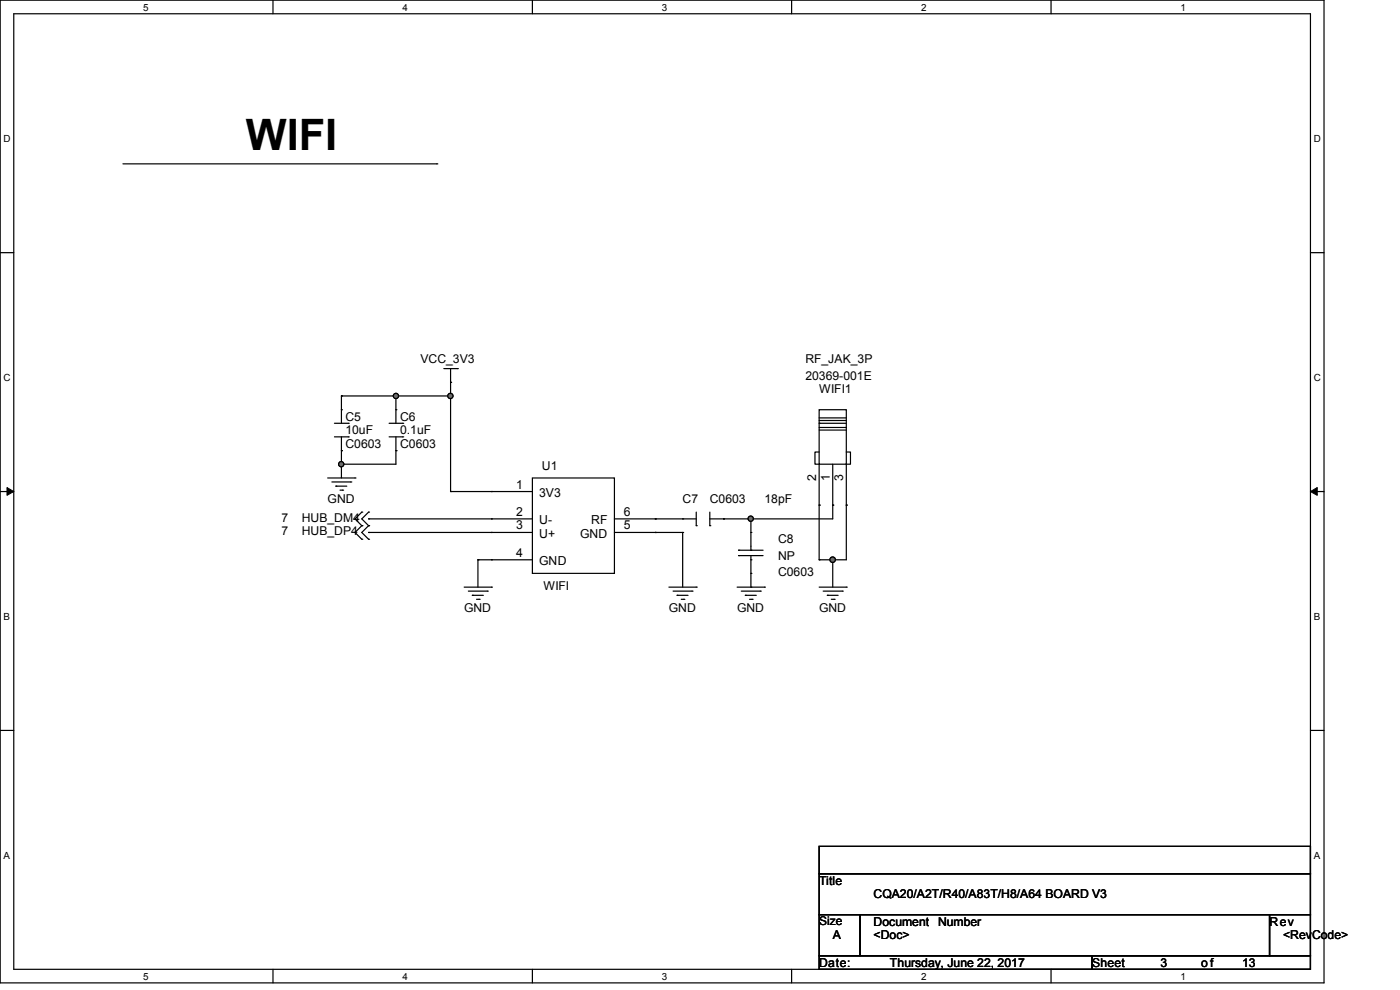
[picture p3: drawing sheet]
<svg xmlns="http://www.w3.org/2000/svg" width="297mm" height="210mm" viewBox="0 0 297 210" stroke-linecap="round" stroke-linejoin="round" font-family="sans-serif">
<path d="M0 0h280.9v208.5h-280.9zM2.9 2.9h275.1v202.7h-275.1z" fill="none" stroke="#000" stroke-width=".25"/>
<g fill="#fff">
<path d="M30.4 .3h1.1v2.4h-1.1z"/>
<path d="M30.4 205.9h1.1v2.3h-1.1z"/>
</g>
<path d="M57.9 0v2.9M57.9 205.6v2.9" fill="none" stroke="#000" stroke-width=".25"/>
<g fill="#fff">
<path d="M85.4 .3h1.1v2.4h-1.1z"/>
<path d="M85.4 205.9h1.1v2.3h-1.1z"/>
</g>
<path d="M112.9 0v2.9M112.9 205.6v2.9" fill="none" stroke="#000" stroke-width=".25"/>
<g fill="#fff">
<path d="M140.4 .3h1.2v2.4h-1.2z"/>
<path d="M140.4 205.9h1.2v2.3h-1.2z"/>
</g>
<path d="M167.9 0v2.9M167.9 205.6v2.9" fill="none" stroke="#000" stroke-width=".25"/>
<g fill="#fff">
<path d="M195.4 .3h1.2v2.4h-1.2z"/>
<path d="M195.4 205.9h1.2v2.3h-1.2z"/>
</g>
<path d="M223 0v2.9M223 205.6v2.9" fill="none" stroke="#000" stroke-width=".25"/>
<g fill="#fff">
<path d="M250.4 .3h1.2v2.4h-1.2z"/>
<path d="M250.4 205.9h1.2v2.3h-1.2z"/>
<path d="M.8 28.2h1.4v2.4h-1.4z"/>
<path d="M278.7 28.2h1.5v2.4h-1.5z"/>
<path d="M.8 78.9h1.4v2.3h-1.4z"/>
<path d="M278.7 78.9h1.5v2.3h-1.5z"/>
</g>
<path d="M0 53.6h2.9M278 53.6h2.9" fill="none" stroke="#000" stroke-width=".25"/>
<g fill="#fff">
<path d="M.8 129.6h1.3v2.3h-1.3z"/>
<path d="M278.7 129.6h1.4v2.3h-1.4z"/>
</g>
<path d="M0 104.3h2.9M278 104.3h2.9" fill="none" stroke="#000" stroke-width=".25"/>
<path d="M1.5 103.4l1.4 .9-1.4 .8zM278 104.3l1.4-.9v1.7z" fill="#000" stroke="#000" stroke-width=".21"/>
<g fill="#fff">
<path d="M.8 180.3h1.3v2.3h-1.3z"/>
<path d="M278.7 180.3h1.4v2.3h-1.4z"/>
</g>
<path d="M26.1 34.8h66.6M92.7 34.8h.1M95.6 84h.1M95.6 84v20.3M78.2 110.1h.1M78.2 112.9h.1M78.2 110.1h26.1M78.2 112.9h26.1M0 154.9h2.9M278 154.9h2.9" fill="none" stroke="#000" stroke-width=".25"/>
<circle cx="95.5" cy="84" r=".55" fill="#696969" stroke="#000" stroke-width=".25"/>
<path d="M72.4 84h.1M72.4 84v2.9M84 84h.1M95.6 81.1h.1M95.6 81.1v2.9h-11.6M95.6 104.3h.1M95.6 104.3h8.7" fill="none" stroke="#000" stroke-width=".25"/>
<circle cx="84" cy="84" r=".55" fill="#696969" stroke="#000" stroke-width=".25"/>
<path d="M72.4 98.5h.1M72.4 95.6h.1M72.4 95.6v5.8M72.4 98.5h11.6M84 84h.1M84 84v2.9" fill="none" stroke="#000" stroke-width=".25"/>
<circle cx="72.4" cy="98.5" r=".55" fill="#696969" stroke="#000" stroke-width=".25"/>
<g fill="none" stroke="#000" stroke-width=".25">
<path d="M72.4 84h.1M72.4 84h11.6M84 95.6h.1M84 95.6v2.9M101.4 118.7h.1M101.4 118.7v5.8M101.4 118.7h2.9M139 112.9h.1M139 110.1h.1M139 112.9h5.8M139 110.1h5.8M144.8 112.9h.1"/>
<path d="M144.8 112.9v11.6M159.3 110.1h.1M159.3 110.1h17.4"/>
</g>
<circle cx="159.3" cy="110" r=".55" fill="#696969" stroke="#000" stroke-width=".25"/>
<path d="M173.8 107.1h.1M173.8 118.7h.1M173.8 107.1v11.6M176.7 118.7h.1M179.5 107.1h.1M179.5 107.1v11.6h-5.7" fill="none" stroke="#000" stroke-width=".25"/>
<circle cx="176.6" cy="118.7" r=".57" fill="#696969" stroke="#000" stroke-width=".25"/>
<g fill="none" stroke="#000" stroke-width=".25">
<path d="M94.1 78.2h2.9M95.6 78.2v2.9M97 78.2h.1M71 92.7h2.9M71 89.8h2.9M72.4 95.6h.1M72.4 86.9h.1M72.4 86.9v2.9M72.4 92.7v2.9M73.9 92.7h.1M73.9 89.8h.1M82.5 92.7h2.9"/>
<path d="M82.5 89.8h2.9M84 95.6h.1M84 86.9h.1M84 86.9v2.9M84 92.7v2.9M85.4 92.7h.1M85.4 89.8h.1M95.6 81.1h.1M173.8 86.9h5.7v11.6h-5.7zM173.8 89.8h.1M173.8 95.9h-.9v2.6h.9v8.6M173.8 89.8h5.7"/>
<path d="M173.8 90.7h5.7M173.8 91.2h5.7M173.8 89.2h5.7M173.8 88.6h5.7M176.7 98.5v11.6M179.5 95.9h.9v2.6h-.9v8.6M69.5 101.4h5.8M70.4 102.2h4M71.2 103.1h.1M71.2 103.1h2.4M72.1 104h.6M72.7 104h.1"/>
<path d="M74.4 102.2h.1M75.3 101.4h.1M76.8 111.5h.1M76.8 108.6h.1M76.8 114.4h.1M76.8 108.6l-1.5 1.5 1.5 1.4M76.8 111.5l-1.5 1.4 1.5 1.5M78.2 111.5h.1M78.2 108.6h.1M78.2 114.4h.1M78.2 108.6l-1.4 1.5 1.4 1.4M78.2 111.5l-1.4 1.4 1.4 1.5"/>
<path d="M104.3 104.3h.1M104.3 110.1h.1M104.3 112.9h.1M104.3 118.7h.1M104.3 110.1h8.6M104.3 104.3h8.6M104.3 112.9h8.6M104.3 118.7h8.6M112.9 101.4h17.4v20.2h-17.4zM130.3 110.1h8.7M130.3 112.9h8.7M139 112.9h.1"/>
<path d="M139 110.1h.1M144.8 110.1h.1M144.8 110.1h2.9M147.7 111.5h.1M147.7 108.6v2.9M150.6 111.5h.1M150.6 110.1h8.7M150.6 108.6v2.9M153.5 110.1h.1M156.7 116.7h.1M156.7 117.9h.1M156.7 116.7h5.2"/>
<path d="M156.7 117.9h5.2M159.3 110.1h.1M159.3 116.7h.1M159.3 118.7h.1M159.3 112.9h.1M159.3 110.1v6.6M159.3 117.9v6.6M173.8 107.1h.1M176.7 118.7h.1M176.7 107.1h.1M176.7 118.7v5.8M179.5 107.1h.1"/>
<path d="M98.5 124.5h5.8M99.4 125.4h4M100.2 126.3h.1M100.2 126.3h2.3M101.1 127.1h.5M101.6 127.1h.1M103.4 125.4h.1M104.3 124.5h.1M141.9 124.5h5.8M142.8 125.4h4M143.6 126.3h.1M143.6 126.3h2.4"/>
<path d="M144.5 127.1h.6M145.1 127.1h.1M146.8 125.4h.1M147.7 124.5h.1M156.4 124.5h5.8M157.3 125.4h4M158.1 126.3h.1M158.1 126.3h2.3M159 127.1h.6M159.3 124.5h.1M159.3 121.6h.1M159.6 127.1h.1"/>
<path d="M161.3 125.4h.1M162.2 124.5h.1M173.8 124.5h5.7M174.6 125.4h4.1M175.5 126.3h.1M175.5 126.3h2.3M176.4 127.1h.6M177 127.1h.1M178.7 125.4h.1M179.5 124.5h.1M173.8 179.5h104.2v5.8h-104.2zM173.8 185.3h104.2v8.7h-104.2z"/>
<path d="M173.8 194h8.7v8.7h-8.7zM182.5 194h86.8v8.7h-86.8zM269.3 194h8.7v8.7h-8.7zM173.8 202.7h57.9v2.9h-57.9zM231.7 202.7h46.3v2.9h-46.3z"/>
</g>
<g fill="#696969" stroke="#000" stroke-width=".25">
<circle cx="95.5" cy="84" r=".55"/>
<circle cx="84" cy="84" r=".55"/>
<circle cx="72.4" cy="98.5" r=".55"/>
<circle cx="159.3" cy="110" r=".55"/>
<circle cx="176.6" cy="118.7" r=".57"/>
</g>
<text font-size="9.2" x="52.2" y="31.7">WIFI</text>
<g font-size="2.6">
<text x="89.2" y="77">VCC_3V3</text>
<text x="170.9" y="77">RF_JAK_3P</text>
<text x="170.9" y="80.5">20369-001E</text>
<text x="173.8" y="83.4">WIFI1</text>
<text x="73.3" y="89.2">C5</text>
<text x="84.9" y="89.2">C6</text>
<text x="73.3" y="92.1">10uF</text>
<text x="73.3" y="95">C0603</text>
<text x="84.9" y="92.1">0.1uF</text>
<text x="84.9" y="95">C0603</text>
<text x="115" y="99.7">U1</text>
<text x="173.1" y="101.9" transform="rotate(-90 173.1 101.9)">2</text>
<text x="176" y="101.9" transform="rotate(-90 176 101.9)">1</text>
<text x="178.9" y="101.9" transform="rotate(-90 178.9 101.9)">3</text>
<text x="69.5" y="106.6">GND</text>
<text x="109.5" y="103.6">1</text>
<text x="114.4" y="105.5">3V3</text>
<text x="144.8" y="106.6">C7</text>
<text x="150.6" y="106.6">C0603</text>
<text x="162.2" y="106.6">18pF</text>
<text x="59.7" y="110.7">7</text>
<text x="59.7" y="113.5">7</text>
<text x="64" y="110.7">HUB_DM4</text>
<text x="64" y="113.5">HUB_DP4</text>
<text x="109.5" y="109.4">2</text>
<text x="109.5" y="112.3">3</text>
<text x="114.4" y="111.3">U-</text>
<text x="125.4" y="111.3">RF</text>
<text x="132.4" y="112.3">5</text>
<text x="132.4" y="109.4">6</text>
<text x="109.5" y="118.1">4</text>
<text x="114.4" y="114.1">U+</text>
<text x="114.4" y="119.9">GND</text>
<text x="123.1" y="114.1">GND</text>
<text x="165.1" y="115.3">C8</text>
<text x="165.1" y="118.7">NP</text>
<text x="115.3" y="125.1">WIFI</text>
<text x="165.1" y="122.2">C0603</text>
<text x="98.5" y="129.8">GND</text>
<text x="141.9" y="129.8">GND</text>
<text x="156.4" y="129.8">GND</text>
<text x="173.8" y="129.8">GND</text>
<text x="173.8" y="187.7">Title</text>
<text x="185.3" y="190.6">CQA20/A2T/R40/A83T/H8/A64 BOARD V3</text>
<text x="185.3" y="196.3">Document</text>
<text x="199" y="196.3">Number</text>
<text x="269.3" y="196.3">Rev</text>
<text x="176.7" y="199.3">A</text>
<text x="185.3" y="199.3">&lt;Doc&gt;</text>
<text x="272.2" y="199.3">&lt;RevCode&gt;</text>
<text x="173.8" y="205.1">Date:</text>
<text x="188.8" y="205.1">Thursday, June 22, 2017</text>
<text x="231.7" y="205.1">Sheet</text>
<text x="246.2" y="205.1">3</text>
<text x="254.8" y="205.1">of</text>
<text x="263.5" y="205.1">13</text>
</g>
<text font-size="2.5" x="173.8" y="196.3">Size</text>
<g font-size="2.1">
<text x="30.4" y="2.2">5</text>
<text x="85.4" y="2.2">4</text>
<text x="140.4" y="2.2">3</text>
<text x="195.4" y="2.2">2</text>
<text x="250.5" y="2.2">1</text>
<text x=".8" y="30.1">D</text>
<text x="278.7" y="30.1">D</text>
<text x=".8" y="80.8">C</text>
<text x="278.7" y="80.8">C</text>
<text x=".8" y="131.5">B</text>
<text x="278.7" y="131.5">B</text>
<text x=".8" y="182.2">A</text>
<text x="278.7" y="182.2">A</text>
<text x="30.4" y="207.8">5</text>
<text x="85.4" y="207.8">4</text>
<text x="140.4" y="207.8">3</text>
<text x="195.4" y="207.8">2</text>
<text x="250.5" y="207.8">1</text>
</g>
</svg>
